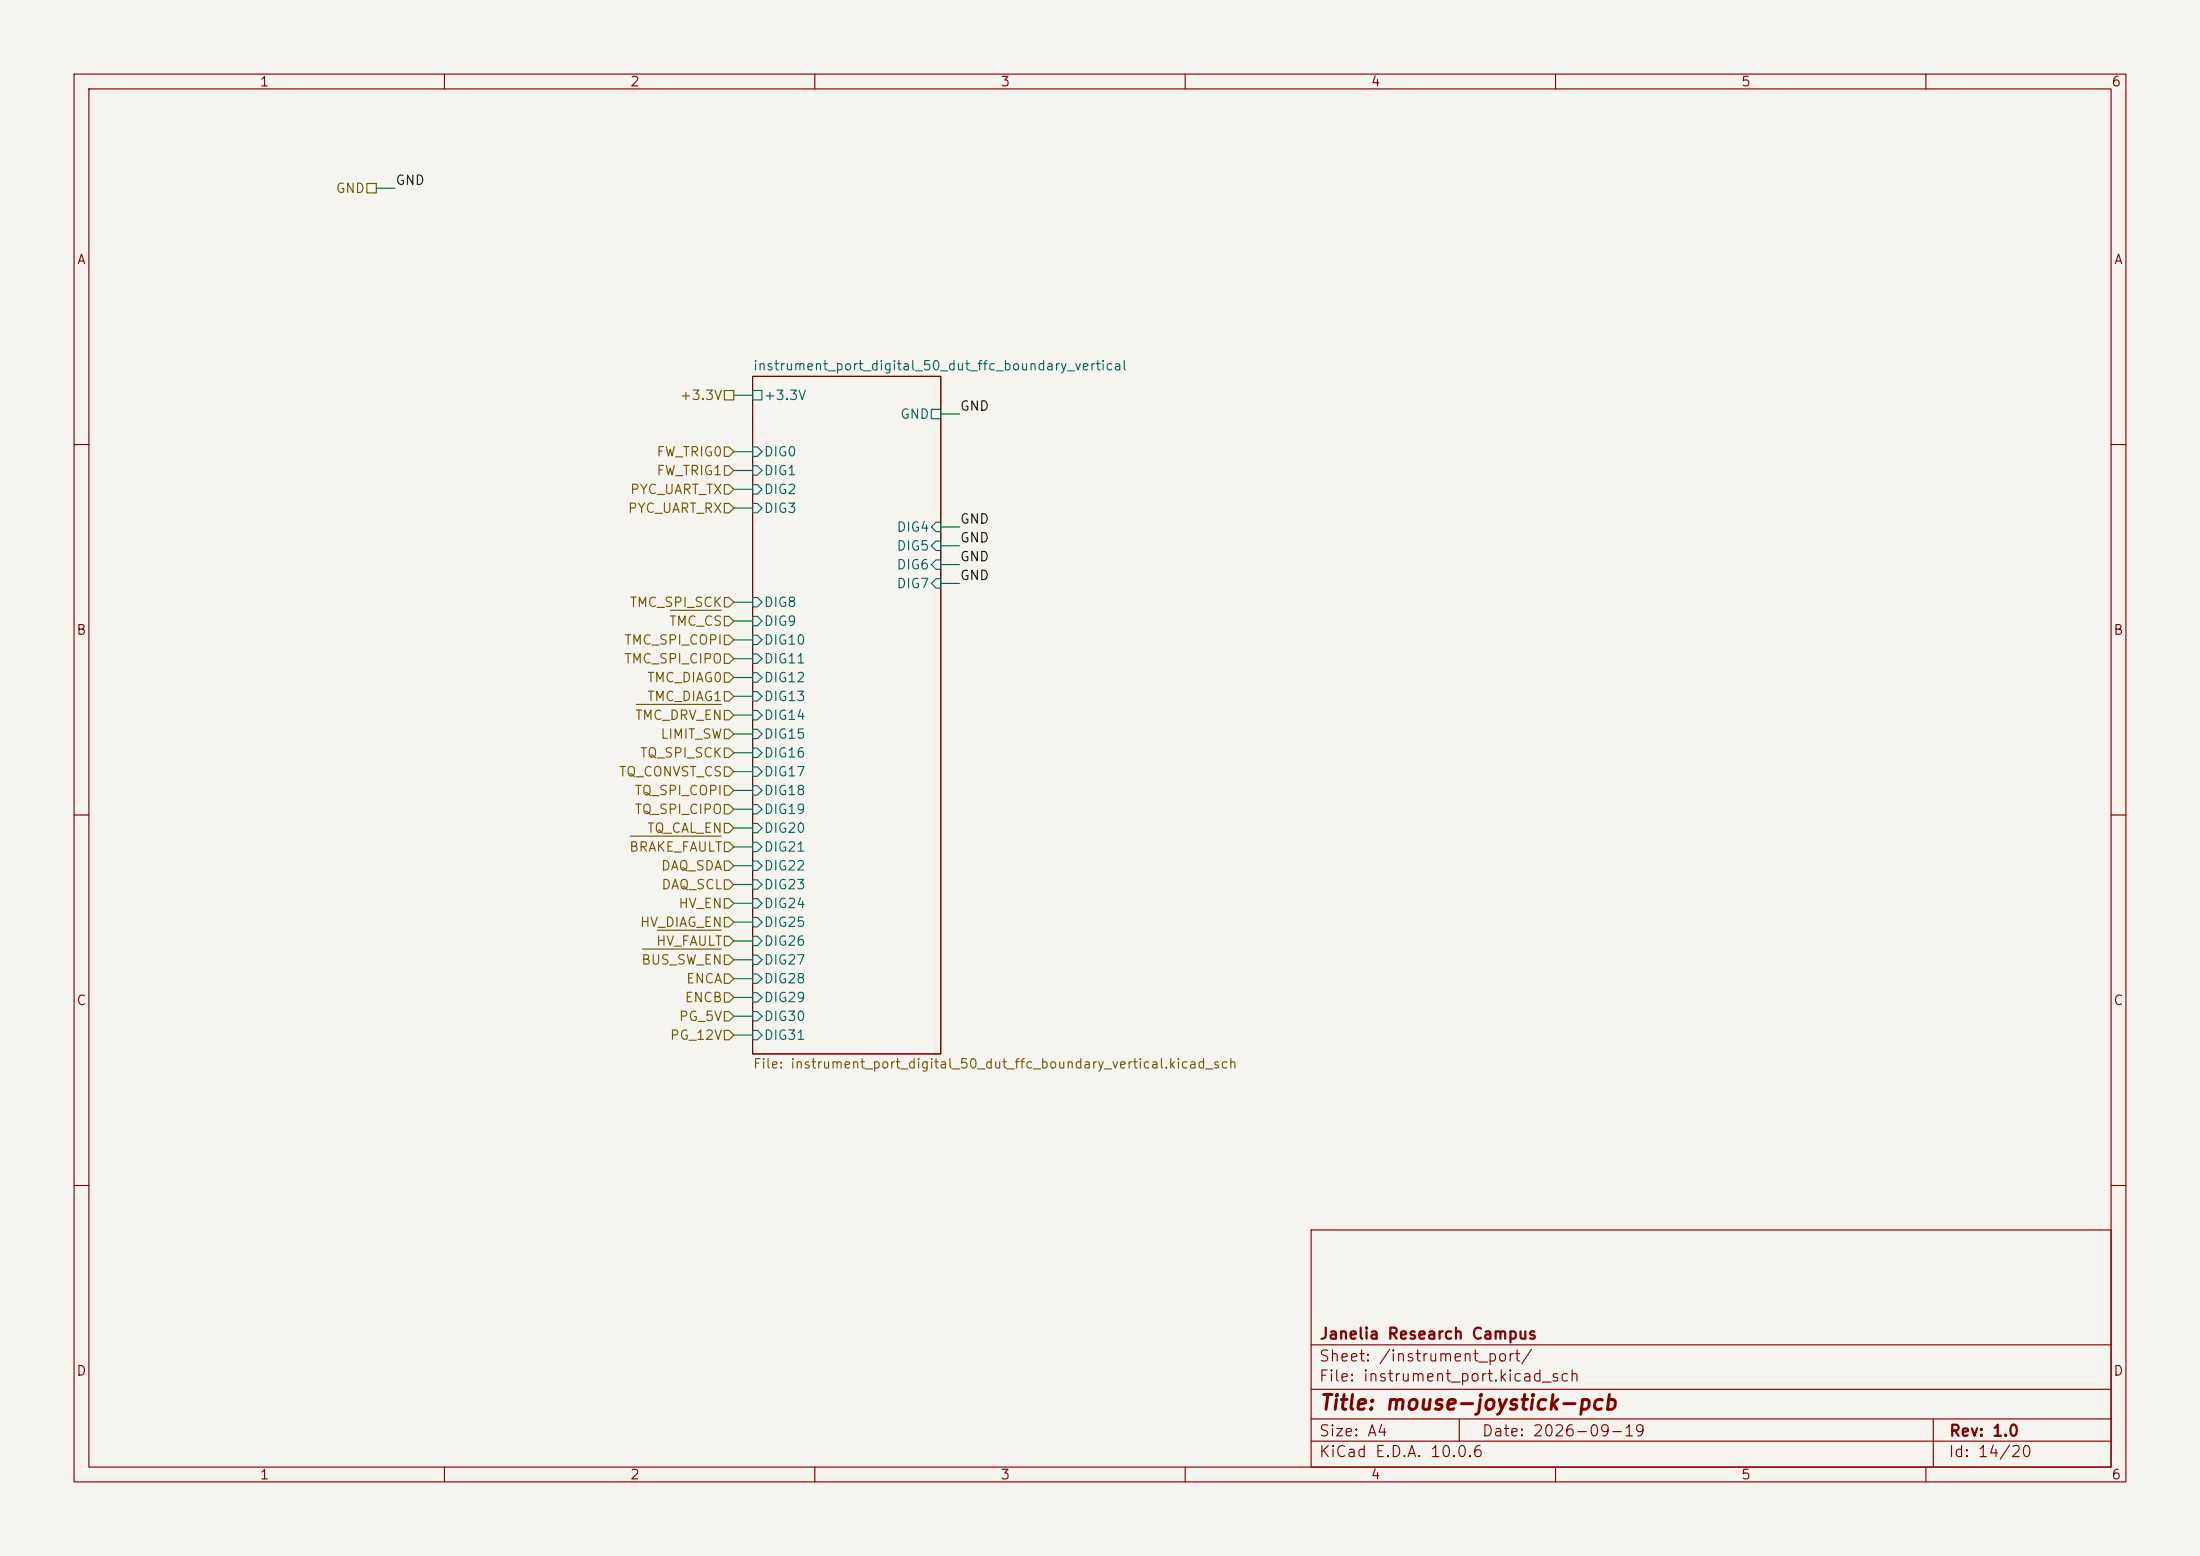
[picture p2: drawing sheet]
<svg xmlns="http://www.w3.org/2000/svg" width="297mm" height="210mm" viewBox="0 0 297 210" stroke-linecap="round" stroke-linejoin="round" font-family="sans-serif">
<path d="M0 0h297v210h-297z" fill="#f5f4ef" stroke="#f5f4ef" stroke-width=".14"/>
<g fill="none" stroke="#840000" stroke-width=".15">
<path d="M10 10h277v190h-277zM12 12h273v186h-273zM60 10v2M110 10v2M160 10v2M210 10v2M260 10v2M101.6 50.8h25.4v91.4h-25.4zM10 60h2M285 60h2M10 110h2M285 110h2"/>
<path d="M10 160h2M177 166h108v32h-108zM285 160h2M60 198v2M110 198v2M160 198v2M177 194.5h108M177 191.5h108M177 187.5h108M177 181.5h108M197 191.5v3M210 198v2"/>
<path d="M260 198v2M261 191.5v6.5"/>
</g>
<g fill="none" stroke="#006464" stroke-width=".15">
<path d="M101.6 52.7h1.3v1.3h-1.3zM125.7 55.2h1.3v1.3h-1.3zM101.6 60.3h.6l.7 .7-.7 .6h-.6zM101.6 62.9h.6l.7 .6-.7 .6h-.6zM101.6 65.4h.6l.7 .6-.7 .7h-.6zM101.6 67.9h.6l.7 .7-.7 .6h-.6zM126.4 70.5h.6v1.3h-.6l-.7-.7zM126.4 73h.6v1.3h-.6l-.7-.6zM126.4 75.6h.6v1.2h-.6l-.7-.6zM126.4 78.1h.6v1.3h-.6l-.7-.7zM101.6 80.6h.6l.7 .7-.7 .6h-.6zM101.6 83.2h.6l.7 .6-.7 .7h-.6z"/>
<path d="M101.6 85.7h.6l.7 .7-.7 .6h-.6zM101.6 88.3h.6l.7 .6-.7 .6h-.6zM101.6 90.8h.6l.7 .6-.7 .7h-.6zM101.6 93.3h.6l.7 .7-.7 .6h-.6zM101.6 95.9h.6l.7 .6-.7 .7h-.6zM101.6 98.4h.6l.7 .7-.7 .6h-.6zM101.6 101h.6l.7 .6-.7 .6h-.6zM101.6 103.5h.6l.7 .6-.7 .7h-.6zM101.6 106h.6l.7 .7-.7 .6h-.6zM101.6 108.6h.6l.7 .6-.7 .7h-.6zM101.6 111.1h.6l.7 .7-.7 .6h-.6zM101.6 113.7h.6l.7 .6-.7 .6h-.6z"/>
<path d="M101.6 116.2h.6l.7 .6-.7 .7h-.6zM101.6 118.7h.6l.7 .7-.7 .6h-.6zM101.6 121.3h.6l.7 .6-.7 .7h-.6zM101.6 123.8h.6l.7 .7-.7 .6h-.6zM101.6 126.4h.6l.7 .6-.7 .6h-.6zM101.6 128.9h.6l.7 .6-.7 .7h-.6zM101.6 131.4h.6l.7 .7-.7 .6h-.6zM101.6 134h.6l.7 .6-.7 .7h-.6zM101.6 136.5h.6l.7 .7-.7 .6h-.6zM101.6 139.1h.6l.7 .6-.7 .6h-.6z"/>
</g>
<g fill="none" stroke="#725600" stroke-width=".15">
<path d="M49.5 24.8h1.3v1.2h-1.3zM97.8 52.7h1.3v1.3h-1.3zM97.8 62.9h.6l.7 .6-.7 .6h-.6zM97.8 60.3h.6l.7 .7-.7 .6h-.6zM97.8 65.4h.6l.7 .6-.7 .7h-.6zM97.8 67.9h.6l.7 .7-.7 .6h-.6zM85.9 95.1h11.5M90.5 82.4h6.9M97.8 93.3h.6l.7 .7-.7 .6h-.6zM97.8 95.9h.6l.7 .6-.7 .7h-.6zM97.8 88.3h.6l.7 .6-.7 .6h-.6zM97.8 85.7h.6l.7 .7-.7 .6h-.6z"/>
<path d="M97.8 90.8h.6l.7 .6-.7 .7h-.6zM97.8 80.6h.6l.7 .7-.7 .6h-.6zM97.8 83.2h.6l.7 .6-.7 .7h-.6zM97.8 98.4h.6l.7 .7-.7 .6h-.6zM85.1 112.9h12.3M97.8 108.6h.6l.7 .6-.7 .7h-.6zM97.8 101h.6l.7 .6-.7 .6h-.6zM97.8 106h.6l.7 .7-.7 .6h-.6zM97.8 116.2h.6l.7 .6-.7 .7h-.6zM97.8 113.7h.6l.7 .6-.7 .6h-.6zM97.8 118.7h.6l.7 .7-.7 .6h-.6zM97.8 103.5h.6l.7 .6-.7 .7h-.6z"/>
<path d="M97.8 111.1h.6l.7 .7-.7 .6h-.6zM86.7 128.1h10.7M88.7 125.6h8.7M97.8 131.4h.6l.7 .7-.7 .6h-.6zM97.8 128.9h.6l.7 .6-.7 .7h-.6zM97.8 126.4h.6l.7 .6-.7 .6h-.6zM97.8 123.8h.6l.7 .7-.7 .6h-.6zM97.8 121.3h.6l.7 .6-.7 .7h-.6zM97.8 134h.6l.7 .6-.7 .7h-.6zM97.8 136.5h.6l.7 .7-.7 .6h-.6zM97.8 139.1h.6l.7 .6-.7 .6h-.6z"/>
</g>
<g fill="none" stroke="#009600" stroke-width=".15">
<path d="M50.8 25.4h2.5M99.1 53.3h2.5M127 55.9h2.5M99.1 66h2.5M99.1 63.5h2.5M99.1 68.6h2.5M99.1 61h2.5M127 76.2h2.5M127 78.7h2.5M127 73.7h2.5M127 71.1h2.5M99.1 83.8h2.5"/>
<path d="M99.1 81.3h2.5M99.1 88.9h2.5M99.1 86.4h2.5M99.1 96.5h2.5M99.1 94h2.5M99.1 99.1h2.5M99.1 91.4h2.5M99.1 116.8h2.5M99.1 119.4h2.5M99.1 111.8h2.5M99.1 109.2h2.5M99.1 104.1h2.5"/>
<path d="M99.1 106.7h2.5M99.1 101.6h2.5M99.1 114.3h2.5M99.1 127h2.5M99.1 129.5h2.5M99.1 132.1h2.5M99.1 121.9h2.5M99.1 124.5h2.5M99.1 134.6h2.5M99.1 137.2h2.5M99.1 139.7h2.5"/>
</g>
<text font-size="2" fill="#840000" x="178" y="190.8">Title: mouse-joystick-pcb</text>
<g font-size="1.5" fill="#840000">
<text x="178" y="184.1">Sheet: /instrument_port/</text>
<text x="178" y="181.1">Janelia Research Campus</text>
<text x="178" y="186.8">File: instrument_port.kicad_sch</text>
<text x="178" y="194.2">Size: A4</text>
<text x="178" y="197">KiCad E.D.A. 10.0.6</text>
<text x="200" y="194.2">Date: 2026-09-19</text>
<text x="263" y="197">Id: 14/20</text>
<text x="263" y="194.2">Rev: 1.0</text>
</g>
<g font-size="1.3" fill="#840000">
<text x="35" y="12">1</text>
<text x="85" y="12">2</text>
<text x="135" y="12">3</text>
<text x="185" y="12">4</text>
<text x="235" y="12">5</text>
<text x="285" y="12">6</text>
<text x="10.3" y="36">A</text>
<text x="285.3" y="36">A</text>
<text x="10.2" y="86">B</text>
<text x="285.2" y="86">B</text>
<text x="10.2" y="136">C</text>
<text x="285.2" y="136">C</text>
<text x="10.2" y="186">D</text>
<text x="285.2" y="186">D</text>
<text x="35" y="200">1</text>
<text x="85" y="200">2</text>
<text x="135" y="200">3</text>
<text x="185" y="200">4</text>
<text x="235" y="200">5</text>
<text x="285" y="200">6</text>
</g>
<g font-size="1.3" fill="#725600">
<text x="45.2" y="26.4">GND</text>
<text x="91.7" y="54.3">+3.3V</text>
<text x="88.5" y="64.5">FW_TRIG1</text>
<text x="88.5" y="61.9">FW_TRIG0</text>
<text x="84.7" y="69.5">PYC_UART_RX</text>
<text x="85" y="67">PYC_UART_TX</text>
<text x="84.9" y="82.2">TMC_SPI_SCK</text>
<text x="84.2" y="89.9">TMC_SPI_CIPO</text>
<text x="84.2" y="87.3">TMC_SPI_COPI</text>
<text x="90.2" y="84.8">TMC_CS</text>
<text x="87.3" y="94.9">TMC_DIAG1</text>
<text x="87.3" y="92.4">TMC_DIAG0</text>
<text x="85.6" y="97.5">TMC_DRV_EN</text>
<text x="89.1" y="100">LIMIT_SW</text>
<text x="83.5" y="105.1">TQ_CONVST_CS</text>
<text x="85.6" y="107.6">TQ_SPI_COPI</text>
<text x="86.3" y="102.6">TQ_SPI_SCK</text>
<text x="85.6" y="110.2">TQ_SPI_CIPO</text>
<text x="87.3" y="112.7">TQ_CAL_EN</text>
<text x="84.9" y="115.3">BRAKE_FAULT</text>
<text x="89.1" y="117.8">DAQ_SDA</text>
<text x="86.3" y="125.4">HV_DIAG_EN</text>
<text x="89.2" y="120.3">DAQ_SCL</text>
<text x="91.5" y="122.9">HV_EN</text>
<text x="86.5" y="130.5">BUS_SW_EN</text>
<text x="88.5" y="128">HV_FAULT</text>
<text x="92.4" y="135.6">ENCB</text>
<text x="92.5" y="133">ENCA</text>
<text x="90.4" y="140.7">PG_12V</text>
<text x="91.6" y="138.1">PG_5V</text>
<text x="101.6" y="144.5">File: instrument_port_digital_50_dut_ffc_boundary_vertical.kicad_sch</text>
</g>
<g font-size="1.3" fill="#0f0f0f">
<text x="53.3" y="25.3">GND</text>
<text x="129.5" y="55.8">GND</text>
<text x="129.5" y="71">GND</text>
<text x="129.5" y="76.1">GND</text>
<text x="129.5" y="73.5">GND</text>
<text x="129.5" y="78.6">GND</text>
</g>
<g font-size="1.3" fill="#006464">
<text x="101.6" y="50.3">instrument_port_digital_50_dut_ffc_boundary_vertical</text>
<text x="103" y="54.3">+3.3V</text>
<text x="121.4" y="56.8">GND</text>
<text x="103" y="61.9">DIG0</text>
<text x="103" y="64.5">DIG1</text>
<text x="103" y="67">DIG2</text>
<text x="103" y="69.5">DIG3</text>
<text x="121" y="72.1">DIG4</text>
<text x="121" y="74.6">DIG5</text>
<text x="121" y="77.2">DIG6</text>
<text x="103" y="82.2">DIG8</text>
<text x="121" y="79.7">DIG7</text>
<text x="103" y="84.8">DIG9</text>
<text x="103" y="87.3">DIG10</text>
<text x="103" y="89.9">DIG11</text>
<text x="103" y="92.4">DIG12</text>
<text x="103" y="94.9">DIG13</text>
<text x="103" y="97.5">DIG14</text>
<text x="103" y="100">DIG15</text>
<text x="103" y="102.6">DIG16</text>
<text x="103" y="105.1">DIG17</text>
<text x="103" y="107.6">DIG18</text>
<text x="103" y="110.2">DIG19</text>
<text x="103" y="112.7">DIG20</text>
<text x="103" y="115.3">DIG21</text>
<text x="103" y="117.8">DIG22</text>
<text x="103" y="120.3">DIG23</text>
<text x="103" y="122.9">DIG24</text>
<text x="103" y="125.4">DIG25</text>
<text x="103" y="128">DIG26</text>
<text x="103" y="130.5">DIG27</text>
<text x="103" y="133">DIG28</text>
<text x="103" y="135.6">DIG29</text>
<text x="103" y="138.1">DIG30</text>
<text x="103" y="140.7">DIG31</text>
</g>
</svg>
